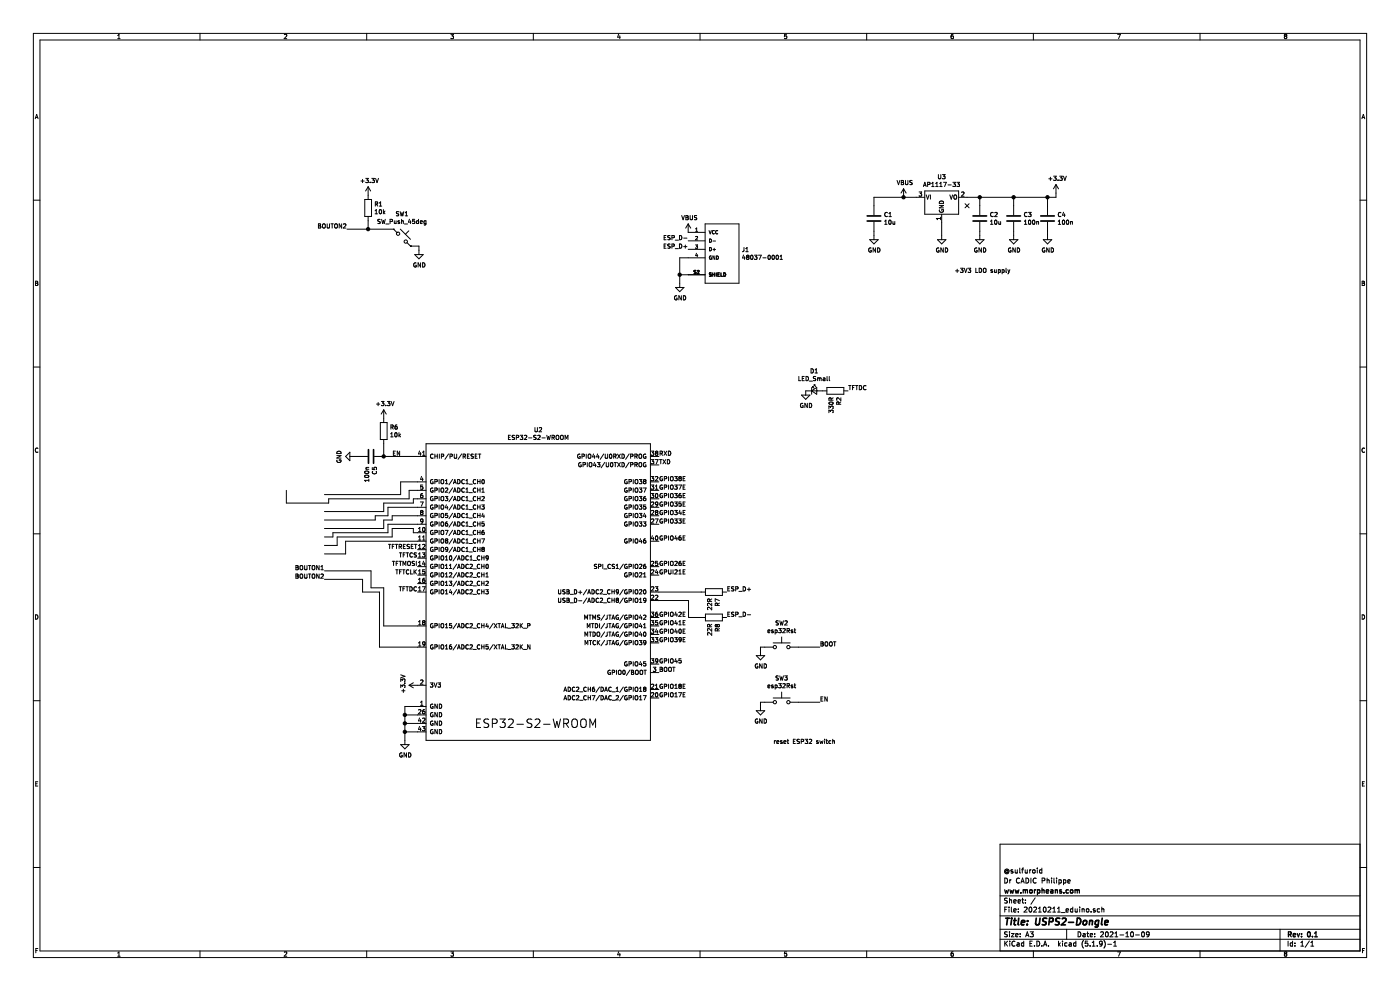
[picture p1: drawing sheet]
EESchema Schematic File Version 4
EELAYER 30 0
EELAYER END
$Descr A3 16535 11693
encoding utf-8
Sheet 1 1
Title "USPS2-Dongle"
Date "2021-10-09"
Rev "0.1"
Comp "www.morpheans.com"
Comment1 "Dr CADIC Philippe"
Comment2 "@sulfuroid"
Comment3 ""
Comment4 ""
$EndDescr
$Comp
L Device:C C1
U 1 1
P 10322 2578
F 0 "C1" H 10437 2624 50  0000 L CNN
F 1 "10u" H 10437 2533 50  0000 L CNN
F 2 "Capacitor_SMD:C_1206_3216Metric_Pad1.33x1.80mm_HandSolder" H 10360 2428 50  0001 C CNN
F 3 "~" H 10322 2578 50  0001 C CNN
F 4 "C3216X5R1C106KT000N" H 10322 2578 50  0001 C CNN "Field4"
	1    10322 2578
	1    0    0    -1  
$EndComp
$Comp
L power:+3.3V #PWR0104
U 1 1
P 12472 2278
F 0 "#PWR0104" H 12472 2128 50  0001 C CNN
F 1 "+3.3V" H 12487 2451 50  0000 C CNN
F 2 "" H 12472 2278 50  0001 C CNN
F 3 "" H 12472 2278 50  0001 C CNN
	1    12472 2278
	1    0    0    -1  
$EndComp
Wire Wire Line
	12472 2278 12472 2328
$Comp
L power:GND #PWR0109
U 1 1
P 11122 2778
F 0 "#PWR0109" H 11122 2528 50  0001 C CNN
F 1 "GND" H 11127 2605 50  0000 C CNN
F 2 "" H 11122 2778 50  0001 C CNN
F 3 "" H 11122 2778 50  0001 C CNN
	1    11122 2778
	1    0    0    -1  
$EndComp
$Comp
L Device:C C4
U 1 1
P 12372 2578
F 0 "C4" H 12487 2624 50  0000 L CNN
F 1 "100n" H 12487 2533 50  0000 L CNN
F 2 "Capacitor_SMD:C_1206_3216Metric_Pad1.33x1.80mm_HandSolder" H 12410 2428 50  0001 C CNN
F 3 "~" H 12372 2578 50  0001 C CNN
	1    12372 2578
	1    0    0    -1  
$EndComp
$Comp
L power:GND #PWR0119
U 1 1
P 12372 2778
F 0 "#PWR0119" H 12372 2528 50  0001 C CNN
F 1 "GND" H 12377 2605 50  0000 C CNN
F 2 "" H 12372 2778 50  0001 C CNN
F 3 "" H 12372 2778 50  0001 C CNN
	1    12372 2778
	1    0    0    -1  
$EndComp
Wire Wire Line
	12372 2778 12372 2728
Wire Wire Line
	12372 2428 12372 2328
Wire Wire Line
	12372 2328 12472 2328
$Comp
L Device:C C2
U 1 1
P 11572 2578
F 0 "C2" H 11687 2624 50  0000 L CNN
F 1 "10u" H 11687 2533 50  0000 L CNN
F 2 "Capacitor_SMD:C_1206_3216Metric_Pad1.33x1.80mm_HandSolder" H 11610 2428 50  0001 C CNN
F 3 "~" H 11572 2578 50  0001 C CNN
F 4 "C3216X5R1C106KT000N" H 11572 2578 50  0001 C CNN "Field4"
	1    11572 2578
	1    0    0    -1  
$EndComp
Wire Wire Line
	10322 2428 10322 2328
$Comp
L power:GND #PWR0121
U 1 1
P 10322 2778
F 0 "#PWR0121" H 10322 2528 50  0001 C CNN
F 1 "GND" H 10327 2605 50  0000 C CNN
F 2 "" H 10322 2778 50  0001 C CNN
F 3 "" H 10322 2778 50  0001 C CNN
	1    10322 2778
	1    0    0    -1  
$EndComp
Wire Wire Line
	10322 2778 10322 2728
$Comp
L power:GND #PWR0122
U 1 1
P 11572 2778
F 0 "#PWR0122" H 11572 2528 50  0001 C CNN
F 1 "GND" H 11577 2605 50  0000 C CNN
F 2 "" H 11572 2778 50  0001 C CNN
F 3 "" H 11572 2778 50  0001 C CNN
	1    11572 2778
	1    0    0    -1  
$EndComp
Wire Wire Line
	11572 2778 11572 2728
Wire Wire Line
	11572 2428 11572 2328
$Comp
L Device:C C3
U 1 1
P 11972 2578
F 0 "C3" H 12087 2624 50  0000 L CNN
F 1 "100n" H 12087 2533 50  0000 L CNN
F 2 "Capacitor_SMD:C_1206_3216Metric_Pad1.33x1.80mm_HandSolder" H 12010 2428 50  0001 C CNN
F 3 "~" H 11972 2578 50  0001 C CNN
	1    11972 2578
	1    0    0    -1  
$EndComp
$Comp
L power:GND #PWR0132
U 1 1
P 11972 2778
F 0 "#PWR0132" H 11972 2528 50  0001 C CNN
F 1 "GND" H 11977 2605 50  0000 C CNN
F 2 "" H 11972 2778 50  0001 C CNN
F 3 "" H 11972 2778 50  0001 C CNN
	1    11972 2778
	1    0    0    -1  
$EndComp
Wire Wire Line
	11972 2778 11972 2728
Wire Wire Line
	11972 2428 11972 2328
Wire Wire Line
	12372 2328 11972 2328
Connection ~ 12372 2328
Wire Wire Line
	11972 2328 11572 2328
Connection ~ 11972 2328
Wire Wire Line
	11572 2328 11422 2328
Connection ~ 11572 2328
Text Notes 11272 3228 0    50   ~ 0
+3V3 LDO supply
NoConn ~ 11422 2428
$Comp
L 20210211_eduino-rescue:ESP32-S2-WROOM-EspressifC3 U2
U 1 1
P 6332 6986
F 0 "U2" H 6357 8901 50  0000 C CNN
F 1 "ESP32-S2-WROOM" H 6357 8810 50  0000 C CNN
F 2 "18650:esp32-s2-wrooom" H 6332 5086 50  0001 C CNN
F 3 "" H 6332 6986 50  0001 C CNN
	1    6332 6986
	1    0    0    -1  
$EndComp
$Comp
L power:+3.3V #PWR0120
U 1 1
P 4932 8086
F 0 "#PWR0120" H 4932 7936 50  0001 C CNN
F 1 "+3.3V" H 4947 8259 50  0000 C CNN
F 2 "" H 4932 8086 50  0001 C CNN
F 3 "" H 4932 8086 50  0001 C CNN
	1    4932 8086
	0    -1   -1   0   
$EndComp
$Comp
L power:GND #PWR0133
U 1 1
P 4782 8736
F 0 "#PWR0133" H 4782 8486 50  0001 C CNN
F 1 "GND" H 4787 8563 50  0000 C CNN
F 2 "" H 4782 8736 50  0001 C CNN
F 3 "" H 4782 8736 50  0001 C CNN
	1    4782 8736
	1    0    0    -1  
$EndComp
Wire Wire Line
	4932 8636 4782 8636
Wire Wire Line
	4782 8636 4782 8736
Wire Wire Line
	4782 8636 4782 8536
Wire Wire Line
	4782 8536 4932 8536
Connection ~ 4782 8636
Wire Wire Line
	4782 8536 4782 8436
Wire Wire Line
	4782 8436 4932 8436
Connection ~ 4782 8536
Wire Wire Line
	4782 8436 4782 8336
Wire Wire Line
	4782 8336 4932 8336
Connection ~ 4782 8436
$Comp
L Switch:SW_Push SW3
U 1 1
P 9232 8286
F 0 "SW3" H 9232 8571 50  0000 C CNN
F 1 "esp32Rst" H 9232 8480 50  0000 C CNN
F 2 "Button_Switch_SMD:SW_SPST_B3U-1000P" H 9232 8486 50  0001 C CNN
F 3 "~" H 9232 8486 50  0001 C CNN
	1    9232 8286
	1    0    0    -1  
$EndComp
$Comp
L power:GND #PWR0136
U 1 1
P 8982 8336
F 0 "#PWR0136" H 8982 8086 50  0001 C CNN
F 1 "GND" H 8987 8163 50  0000 C CNN
F 2 "" H 8982 8336 50  0001 C CNN
F 3 "" H 8982 8336 50  0001 C CNN
	1    8982 8336
	1    0    0    -1  
$EndComp
Wire Wire Line
	8982 8336 8982 8286
Wire Wire Line
	8982 8286 9032 8286
Text Notes 9132 8786 0    50   ~ 0
reset ESP32 switch
Text Label 9682 8286 0    50   ~ 0
EN
Wire Wire Line
	9432 8286 9682 8286
$Comp
L Switch:SW_Push SW2
U 1 1
P 9232 7636
F 0 "SW2" H 9232 7921 50  0000 C CNN
F 1 "esp32Rst" H 9232 7830 50  0000 C CNN
F 2 "Button_Switch_SMD:SW_SPST_B3U-1000P" H 9232 7836 50  0001 C CNN
F 3 "~" H 9232 7836 50  0001 C CNN
	1    9232 7636
	1    0    0    -1  
$EndComp
$Comp
L power:GND #PWR0137
U 1 1
P 8982 7686
F 0 "#PWR0137" H 8982 7436 50  0001 C CNN
F 1 "GND" H 8987 7513 50  0000 C CNN
F 2 "" H 8982 7686 50  0001 C CNN
F 3 "" H 8982 7686 50  0001 C CNN
	1    8982 7686
	1    0    0    -1  
$EndComp
Wire Wire Line
	8982 7686 8982 7636
Wire Wire Line
	8982 7636 9032 7636
Text Label 9682 7636 0    50   ~ 0
BOOT
Wire Wire Line
	9432 7636 9682 7636
Text Label 7782 7936 0    50   ~ 0
BOOT
$Comp
L Regulator_Linear:AP1117-33 U3
U 1 1
P 11122 2328
F 0 "U3" H 11122 2570 50  0000 C CNN
F 1 "AP1117-33" H 11122 2479 50  0000 C CNN
F 2 "Package_TO_SOT_SMD:SOT-223-3_TabPin2" H 11122 2528 50  0001 C CNN
F 3 "http://www.diodes.com/datasheets/AP1117.pdf" H 11222 2078 50  0001 C CNN
	1    11122 2328
	1    0    0    -1  
$EndComp
Wire Wire Line
	10322 2328 10672 2328
Wire Wire Line
	11122 2628 11122 2778
Text Label 4932 6486 2    50   ~ 0
TFTRESET
Text Label 4932 6686 2    50   ~ 0
TFTMOSI
Text Label 4932 6786 2    50   ~ 0
TFTCLK
Text Label 4932 6586 2    50   ~ 0
TFTCS
Text Label 4932 6986 2    50   ~ 0
TFTDC
Text Label 8582 6986 0    50   ~ 0
ESP_D+
$Comp
L Device:R R7
U 1 1
P 8432 6986
F 0 "R7" H 8502 7032 50  0000 L CNN
F 1 "22R" H 8502 6941 50  0000 L CNN
F 2 "Capacitor_SMD:C_1206_3216Metric_Pad1.33x1.80mm_HandSolder" V 8362 6986 50  0001 C CNN
F 3 "~" H 8432 6986 50  0001 C CNN
	1    8432 6986
	0    1    1    0   
$EndComp
Wire Wire Line
	8282 6986 7782 6986
Text Label 8582 7286 0    50   ~ 0
ESP_D-
$Comp
L Device:R R8
U 1 1
P 8432 7286
F 0 "R8" H 8502 7332 50  0000 L CNN
F 1 "22R" H 8502 7241 50  0000 L CNN
F 2 "Capacitor_SMD:C_1206_3216Metric_Pad1.33x1.80mm_HandSolder" V 8362 7286 50  0001 C CNN
F 3 "~" H 8432 7286 50  0001 C CNN
	1    8432 7286
	0    1    1    0   
$EndComp
Wire Wire Line
	7782 7086 8132 7086
Wire Wire Line
	8132 7086 8132 7286
Wire Wire Line
	8132 7286 8282 7286
Wire Wire Line
	3832 5836 4732 5836
Wire Wire Line
	4732 5836 4732 5686
Wire Wire Line
	4732 5686 4932 5686
Wire Wire Line
	4932 5786 4832 5786
Wire Wire Line
	4832 5786 4832 5886
Wire Wire Line
	4832 5886 3882 5886
Wire Wire Line
	3882 5886 3882 5936
Wire Wire Line
	3832 6036 4532 6036
Wire Wire Line
	4532 6036 4532 5936
Wire Wire Line
	4532 5936 4882 5936
Wire Wire Line
	4882 5936 4882 5886
Wire Wire Line
	4882 5886 4932 5886
Wire Wire Line
	4932 5986 4582 5986
Wire Wire Line
	4582 5986 4582 6086
Wire Wire Line
	4582 6086 4432 6086
Wire Wire Line
	4432 6086 4432 6136
Wire Wire Line
	4432 6136 3832 6136
Wire Wire Line
	3832 6236 4532 6236
Wire Wire Line
	4532 6236 4532 6136
Wire Wire Line
	4532 6136 4632 6136
Wire Wire Line
	4632 6136 4632 6086
Wire Wire Line
	4632 6086 4932 6086
Wire Wire Line
	4932 6186 4582 6186
Wire Wire Line
	4582 6186 4582 6286
Wire Wire Line
	4582 6286 3932 6286
Wire Wire Line
	3932 6286 3932 6336
Wire Wire Line
	3932 6336 3832 6336
Wire Wire Line
	3832 6436 3982 6436
Wire Wire Line
	3982 6436 3982 6336
Wire Wire Line
	3982 6336 4632 6336
Wire Wire Line
	4632 6336 4632 6236
Wire Wire Line
	4632 6236 4882 6236
Wire Wire Line
	4882 6236 4882 6286
Wire Wire Line
	4882 6286 4932 6286
Wire Wire Line
	4932 6386 4082 6386
Wire Wire Line
	4082 6386 4082 6536
Wire Wire Line
	4082 6536 3832 6536
Wire Wire Line
	4932 7386 4532 7386
Wire Wire Line
	4532 7386 4532 6936
Wire Wire Line
	4532 6936 4382 6936
Wire Wire Line
	4382 6936 4382 6736
Wire Wire Line
	4382 6736 3832 6736
Wire Wire Line
	3832 6836 4282 6836
Wire Wire Line
	4282 6836 4282 6986
Wire Wire Line
	4282 6986 4482 6986
Wire Wire Line
	4482 6986 4482 7636
Wire Wire Line
	4482 7636 4932 7636
Text Label 7782 6786 0    50   ~ 0
GPUI21E
Text Label 7782 6686 0    50   ~ 0
GPIO26E
Text Label 7782 8136 0    50   ~ 0
GPIO18E
Text Label 7782 8236 0    50   ~ 0
GPIO17E
Text Label 7782 7836 0    50   ~ 0
GPIO45
Text Label 7782 5686 0    50   ~ 0
GPIO38E
Text Label 7782 5786 0    50   ~ 0
GPIO37E
Text Label 7782 5886 0    50   ~ 0
GPIO36E
Text Label 7782 5986 0    50   ~ 0
GPIO35E
Text Label 7782 6086 0    50   ~ 0
GPIO34E
Text Label 7782 6186 0    50   ~ 0
GPIO33E
Text Label 7782 6386 0    50   ~ 0
GPIO46E
Text Label 7782 7286 0    50   ~ 0
GPIO42E
Text Label 7782 7386 0    50   ~ 0
GPIO41E
Text Label 7782 7486 0    50   ~ 0
GPIO40E
Text Label 7782 7586 0    50   ~ 0
GPIO39E
Text Label 4632 5386 0    50   ~ 0
EN
Connection ~ 4532 5386
Wire Wire Line
	4182 5386 4232 5386
$Comp
L power:GND #PWR0135
U 1 1
P 4182 5386
F 0 "#PWR0135" H 4182 5136 50  0001 C CNN
F 1 "GND" H 4187 5213 50  0000 C CNN
F 2 "" H 4182 5386 50  0001 C CNN
F 3 "" H 4182 5386 50  0001 C CNN
	1    4182 5386
	0    1    1    0   
$EndComp
$Comp
L Device:C C5
U 1 1
P 4382 5386
F 0 "C5" H 4497 5432 50  0000 L CNN
F 1 "100n" H 4497 5341 50  0000 L CNN
F 2 "Capacitor_SMD:C_1206_3216Metric_Pad1.33x1.80mm_HandSolder" H 4420 5236 50  0001 C CNN
F 3 "~" H 4382 5386 50  0001 C CNN
	1    4382 5386
	0    1    1    0   
$EndComp
Wire Wire Line
	4532 5386 4532 5236
Wire Wire Line
	4932 5386 4532 5386
$Comp
L power:+3.3V #PWR0134
U 1 1
P 4532 4936
F 0 "#PWR0134" H 4532 4786 50  0001 C CNN
F 1 "+3.3V" H 4547 5109 50  0000 C CNN
F 2 "" H 4532 4936 50  0001 C CNN
F 3 "" H 4532 4936 50  0001 C CNN
	1    4532 4936
	1    0    0    -1  
$EndComp
$Comp
L Device:R R6
U 1 1
P 4532 5086
F 0 "R6" H 4602 5132 50  0000 L CNN
F 1 "10k" H 4602 5041 50  0000 L CNN
F 2 "Resistor_SMD:R_1206_3216Metric_Pad1.30x1.75mm_HandSolder" V 4462 5086 50  0001 C CNN
F 3 "~" H 4532 5086 50  0001 C CNN
	1    4532 5086
	1    0    0    -1  
$EndComp
$Comp
L power:VBUS #PWR0101
U 1 1
P 10672 2328
F 0 "#PWR0101" H 10672 2178 50  0001 C CNN
F 1 "VBUS" H 10687 2501 50  0000 C CNN
F 2 "" H 10672 2328 50  0001 C CNN
F 3 "" H 10672 2328 50  0001 C CNN
	1    10672 2328
	1    0    0    -1  
$EndComp
Connection ~ 10672 2328
Wire Wire Line
	10672 2328 10822 2328
Text Label 7782 5386 0    50   ~ 0
RXD
Text Label 7782 5486 0    50   ~ 0
TXD
Text Label 3832 6736 2    50   ~ 0
BOUTON1
Text Label 3832 6836 2    50   ~ 0
BOUTON2
$Comp
L 20210211_eduino-rescue:48037-0001-4g_ant J1
U 1 1
P 8528 2942
F 0 "J1" H 8758 2938 50  0000 L CNN
F 1 "48037-0001" H 8758 2847 50  0000 L CNN
F 2 "18650:MOLEX_48037-0001" H 8528 2942 50  0001 L BNN
F 3 "" H 8528 2942 50  0001 L BNN
F 4 "Molex" H 8528 2942 50  0001 L BNN "MANUFACTURER"
F 5 "4.6mm" H 8528 2942 50  0001 L BNN "MAXIMUM_PACKAGE_HEIGHT"
F 6 "Manufacturer Recommendations" H 8528 2942 50  0001 L BNN "STANDARD"
F 7 "D" H 8528 2942 50  0001 L BNN "PARTREV"
	1    8528 2942
	1    0    0    -1  
$EndComp
Text Label 8128 2942 2    50   ~ 0
ESP_D+
Text Label 8128 2842 2    50   ~ 0
ESP_D-
$Comp
L power:GND #PWR0102
U 1 1
P 8028 3342
F 0 "#PWR0102" H 8028 3092 50  0001 C CNN
F 1 "GND" H 8033 3169 50  0000 C CNN
F 2 "" H 8028 3342 50  0001 C CNN
F 3 "" H 8028 3342 50  0001 C CNN
	1    8028 3342
	1    0    0    -1  
$EndComp
$Comp
L power:VBUS #PWR0103
U 1 1
P 8128 2742
F 0 "#PWR0103" H 8128 2592 50  0001 C CNN
F 1 "VBUS" H 8143 2915 50  0000 C CNN
F 2 "" H 8128 2742 50  0001 C CNN
F 3 "" H 8128 2742 50  0001 C CNN
	1    8128 2742
	1    0    0    -1  
$EndComp
Wire Wire Line
	8028 3342 8028 3242
Wire Wire Line
	8028 3242 8128 3242
Wire Wire Line
	8028 3242 8028 3042
Wire Wire Line
	8028 3042 8128 3042
Connection ~ 8028 3242
Wire Wire Line
	3382 5936 3382 5786
Wire Wire Line
	3382 5936 3882 5936
Text Label 4098 2704 2    50   ~ 0
BOUTON2
$Comp
L power:+3.3V #PWR0111
U 1 1
P 4348 2304
F 0 "#PWR0111" H 4348 2154 50  0001 C CNN
F 1 "+3.3V" H 4363 2477 50  0000 C CNN
F 2 "" H 4348 2304 50  0001 C CNN
F 3 "" H 4348 2304 50  0001 C CNN
	1    4348 2304
	1    0    0    -1  
$EndComp
Wire Wire Line
	4348 2704 4098 2704
Wire Wire Line
	4348 2604 4348 2704
Connection ~ 4348 2704
Wire Wire Line
	4648 2704 4348 2704
Wire Wire Line
	4948 2904 4948 2954
Wire Wire Line
	4848 2904 4948 2904
$Comp
L power:GND #PWR0110
U 1 1
P 4948 2954
F 0 "#PWR0110" H 4948 2704 50  0001 C CNN
F 1 "GND" H 4953 2781 50  0000 C CNN
F 2 "" H 4948 2954 50  0001 C CNN
F 3 "" H 4948 2954 50  0001 C CNN
	1    4948 2954
	1    0    0    -1  
$EndComp
$Comp
L Device:R R1
U 1 1
P 4348 2454
F 0 "R1" H 4418 2500 50  0000 L CNN
F 1 "10k" H 4418 2409 50  0000 L CNN
F 2 "Resistor_SMD:R_1206_3216Metric_Pad1.30x1.75mm_HandSolder" V 4278 2454 50  0001 C CNN
F 3 "~" H 4348 2454 50  0001 C CNN
	1    4348 2454
	1    0    0    -1  
$EndComp
$Comp
L Switch:SW_Push_45deg SW1
U 1 1
P 4748 2804
F 0 "SW1" H 4748 3085 50  0000 C CNN
F 1 "SW_Push_45deg" H 4748 2994 50  0000 C CNN
F 2 "18650:SW_TP1003" H 4748 2804 50  0001 C CNN
F 3 "~" H 4748 2804 50  0001 C CNN
	1    4748 2804
	1    0    0    -1  
$EndComp
$Comp
L Device:LED_Small D1
U 1 1
P 9616 4612
F 0 "D1" H 9616 4847 50  0000 C CNN
F 1 "LED_Small" H 9616 4756 50  0000 C CNN
F 2 "LED_SMD:LED_1206_3216Metric_Castellated" V 9616 4612 50  0001 C CNN
F 3 "~" V 9616 4612 50  0001 C CNN
	1    9616 4612
	1    0    0    -1  
$EndComp
$Comp
L Device:R R2
U 1 1
P 9866 4612
F 0 "R2" H 9936 4658 50  0000 L CNN
F 1 "330R" H 9936 4567 50  0000 L CNN
F 2 "Resistor_SMD:R_1206_3216Metric_Pad1.30x1.75mm_HandSolder" V 9796 4612 50  0001 C CNN
F 3 "~" H 9866 4612 50  0001 C CNN
	1    9866 4612
	0    1    1    0   
$EndComp
$Comp
L power:GND #PWR0105
U 1 1
P 9516 4612
F 0 "#PWR0105" H 9516 4362 50  0001 C CNN
F 1 "GND" H 9521 4439 50  0000 C CNN
F 2 "" H 9516 4612 50  0001 C CNN
F 3 "" H 9516 4612 50  0001 C CNN
	1    9516 4612
	1    0    0    -1  
$EndComp
Text Label 10016 4612 0    50   ~ 0
TFTDC
$EndSCHEMATC
